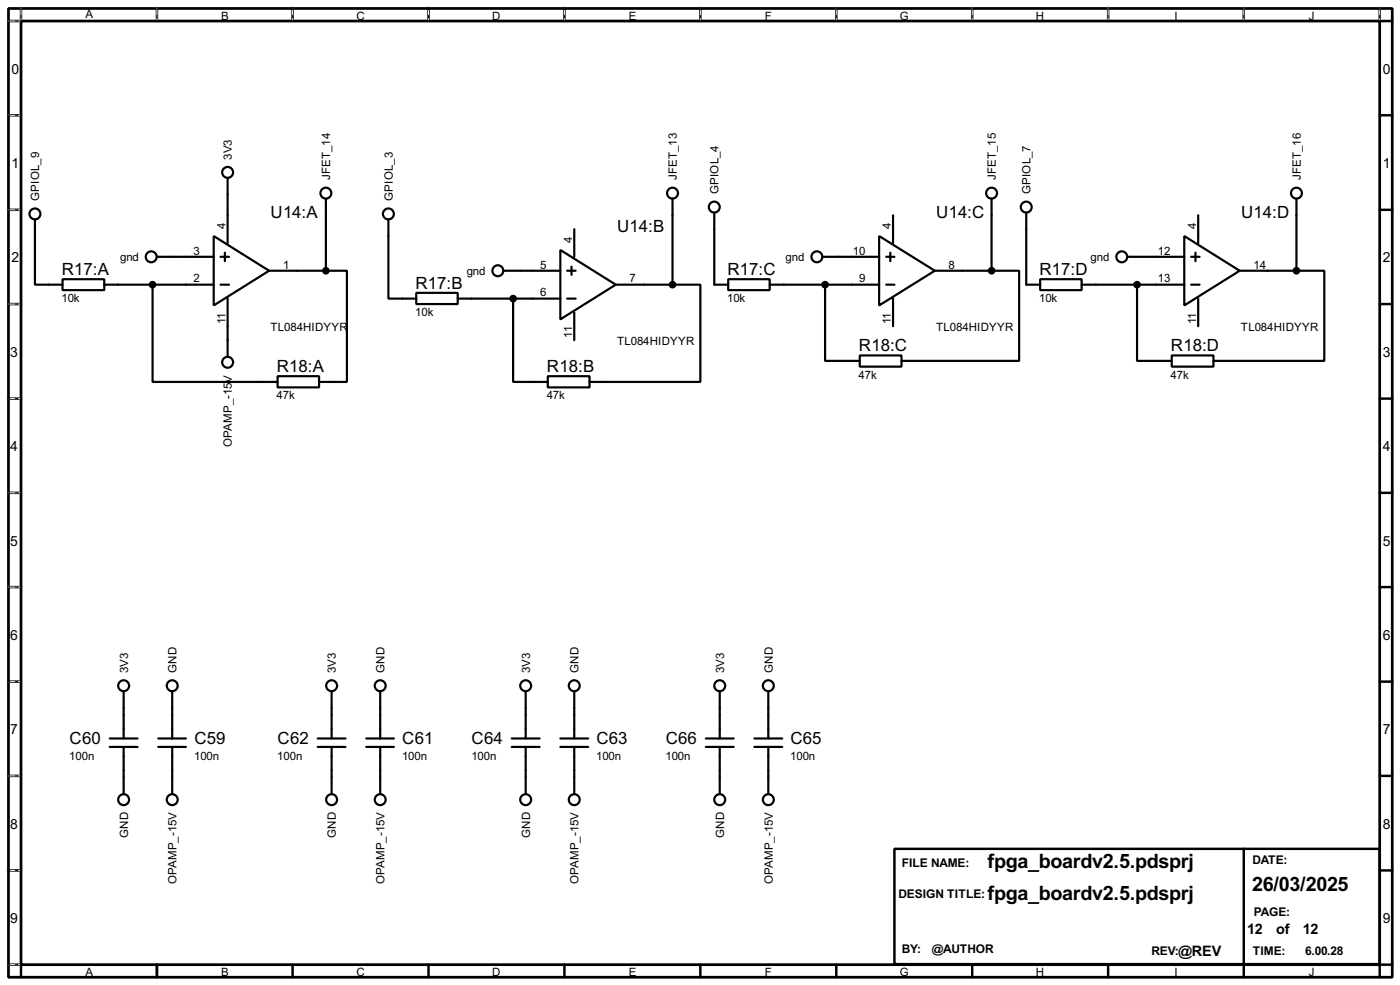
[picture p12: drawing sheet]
<svg xmlns="http://www.w3.org/2000/svg" width="256mm" height="180mm" viewBox="0 0 256 180" stroke-linecap="round" stroke-linejoin="round" font-family="sans-serif">
<path d="M1.6 1.6h253.5v177.3h-253.5zM3.9 3.9h248.9v172.7h-248.9z" fill="none" stroke="#000" stroke-width=".5"/>
<g fill="none" stroke="#000" stroke-width=".45">
<path d="M3.9 1.6v2.3h-2.3M28.8 1.6v2.3M53.6 1.6v2.3M78.5 1.6v2.3M103.4 1.6v2.3M128.3 1.6v2.3M153.2 1.6v2.3M178.1 1.6v2.3M203 1.6v2.3M227.9 1.6v2.3M252.8 1.6v2.3h2.3M1.6 21.1h2.3"/>
<path d="M1.6 38.4h2.3M252.8 21.1h2.3M252.8 38.4h2.3M1.6 55.7h2.3M252.8 55.7h2.3M1.6 73h2.3M252.8 73h2.3M1.6 90.2h2.3M252.8 90.2h2.3M1.6 107.5h2.3M252.8 107.5h2.3M1.6 124.8h2.3"/>
<path d="M252.8 124.8h2.3M1.6 142h2.3M1.6 159.3h2.3M163.9 155.4h88.9v21.1h-88.9zM227.9 155.4v21.1M252.8 142h2.3M252.8 159.3h2.3M1.6 176.6h2.3v2.3M28.8 176.6v2.3M53.6 176.6v2.3M78.5 176.6v2.3M103.4 176.6v2.3"/>
<path d="M128.3 176.6v2.3M153.2 176.6v2.3M178.1 176.6v2.3M203 176.6v2.3M227.9 176.6v2.3M255.1 176.6h-2.3v2.3"/>
</g>
<g fill="none" stroke="#fff" stroke-width=".18">
<path d="M1.3 3.9h2.3M3.9 1.3v2.3M28.8 1.3v2.3M53.6 1.3v2.3M78.5 1.3v2.3M103.4 1.3v2.3M128.3 1.3v2.3M153.2 1.3v2.3M178.1 1.3v2.3M203 1.3v2.3M227.9 1.3v2.3M252.8 1.3v2.3"/>
<path d="M1.3 21.1h2.3M1.3 38.4h2.3M1.3 55.7h2.3M1.3 73h2.3M1.3 90.2h2.3M1.3 107.5h2.3M1.3 124.8h2.3M1.3 142h2.3M1.3 159.3h2.3M1.3 176.6h2.3"/>
</g>
<g fill="none" stroke="#000" stroke-width=".18" stroke-dasharray=".5 1">
<path d="M1.3 3.9h2.3M3.9 1.3v2.3M28.8 1.3v2.3M53.6 1.3v2.3M78.5 1.3v2.3M103.4 1.3v2.3M128.3 1.3v2.3M153.2 1.3v2.3M178.1 1.3v2.3M203 1.3v2.3M227.9 1.3v2.3M252.8 1.3v2.3"/>
<path d="M1.3 21.1h2.3M1.3 38.4h2.3M1.3 55.7h2.3M1.3 73h2.3M1.3 90.2h2.3M1.3 107.5h2.3M1.3 124.8h2.3M1.3 142h2.3M1.3 159.3h2.3M1.3 176.6h2.3"/>
</g>
<g fill="none" stroke="#000" stroke-width=".4">
<path d="M41.7 32.6v11.9M59.7 36.4v13.2M123.2 36.4v15.7M130.9 38.9v13.2h2.5M163.6 39.4v5.1M181.7 36.4v13.2M188 38.9v13.2h2.6M219.5 39.4v5.1M237.5 36.4v13.2M6.4 40.2v11.9h5.1M11.5 51.1h7.6v2h-7.6zM19.1 52.1h20.1"/>
<path d="M28 52.1v17.8h22.9M28.8 47h10.4M39.2 43.2l10.1 6.4-10.1 6.3zM40.4 47h1.6M40.4 52.1h1.6M41.2 46.3v1.5M41.7 54.7v10.6M49.3 49.6h10.4M59.7 49.6h3.9v20.3h-5.1M71.2 40.2v14.5h5.1M76.3 53.6h7.6v2.1h-7.6zM83.9 54.7h18.8"/>
<path d="M92.3 49.6h10.4M94 54.7v15.2h6.4M102.7 45.8l10.1 6.3-10.1 6.4zM103.9 49.6h1.6M103.9 54.7h1.6M104.7 48.8v1.5M105.2 42v5M105.2 57.2v5.1M112.8 52.1h10.4M123.2 52.1h5.1v17.8h-20.3M133.4 51.1h7.6v2h-7.6zM141 52.1h20.1"/>
<path d="M150.7 47h10.4M151.2 52.1v14h6.3M161.1 43.2l10.2 6.4-10.2 6.3zM162.4 47h1.5M162.4 52.1h1.5M163.1 46.3v1.5M163.6 54.7v5M171.3 49.6h10.4M181.7 49.6h5v16.5h-21.5M190.6 51.1h7.6v2h-7.6zM198.2 52.1h18.8M206.6 47h10.4"/>
<path d="M208.3 52.1v14h6.4M217 43.2l10.1 6.4-10.1 6.3zM218.2 47h1.6M218.2 52.1h1.6M219 46.3v1.5M219.5 54.7v5M227.1 49.6h10.4M237.5 49.6h5.1v16.5h-20.3M50.9 68.9h7.6v2h-7.6zM100.4 68.9h7.6v2h-7.6zM157.5 65.1h7.7v2h-7.7zM214.7 65.1h7.6v2h-7.6z"/>
<path d="M20.1 135.2h5.1M20.1 136.7h5.1M22.7 126.5v8.7M22.7 136.7v8.6M29 135.2h5.1M29 136.7h5.1M31.6 126.5v8.7M31.6 136.7v8.6M58.2 135.2h5.1M58.2 136.7h5.1M60.8 126.5v8.7M60.8 136.7v8.6"/>
<path d="M67.1 135.2h5.1M67.1 136.7h5.1M69.7 126.5v8.7M69.7 136.7v8.6M93.8 135.2h5.1M93.8 136.7h5.1M96.3 126.5v8.7M96.3 136.7v8.6M102.7 135.2h5.1M102.7 136.7h5.1M105.2 126.5v8.7M105.2 136.7v8.6"/>
<path d="M129.3 135.2h5.1M129.3 136.7h5.1M131.9 126.5v8.7M131.9 136.7v8.6M138.2 135.2h5.1M138.2 136.7h5.1M140.8 126.5v8.7M140.8 136.7v8.6"/>
<circle cx="6.4" cy="39.2" r="1"/>
<circle cx="41.7" cy="31.6" r="1"/>
<circle cx="59.7" cy="35.4" r="1"/>
<circle cx="71.1" cy="39.2" r="1"/>
<circle cx="123.2" cy="35.4" r="1"/>
<circle cx="130.8" cy="37.9" r="1"/>
<circle cx="181.6" cy="35.4" r="1"/>
<circle cx="188" cy="37.9" r="1"/>
<circle cx="237.5" cy="35.4" r="1"/>
<circle cx="27.7" cy="47" r="1"/>
<circle cx="91.2" cy="49.6" r="1"/>
<circle cx="149.6" cy="47" r="1"/>
<circle cx="205.5" cy="47" r="1"/>
<circle cx="41.7" cy="66.3" r="1"/>
<circle cx="22.6" cy="125.5" r="1"/>
<circle cx="31.5" cy="125.5" r="1"/>
<circle cx="60.7" cy="125.5" r="1"/>
<circle cx="69.6" cy="125.5" r="1"/>
<circle cx="96.3" cy="125.5" r="1"/>
<circle cx="105.2" cy="125.5" r="1"/>
<circle cx="131.8" cy="125.5" r="1"/>
<circle cx="140.7" cy="125.5" r="1"/>
<circle cx="22.6" cy="146.4" r="1"/>
<circle cx="31.5" cy="146.4" r="1"/>
<circle cx="60.7" cy="146.4" r="1"/>
<circle cx="69.6" cy="146.4" r="1"/>
<circle cx="96.3" cy="146.4" r="1"/>
<circle cx="105.2" cy="146.4" r="1"/>
<circle cx="131.8" cy="146.4" r="1"/>
<circle cx="140.7" cy="146.4" r="1"/>
</g>
<g fill="#000" stroke="#000" stroke-width=".4">
<circle cx="27.9" cy="52.1" r=".5"/>
<circle cx="59.7" cy="49.6" r=".5"/>
<circle cx="94" cy="54.7" r=".5"/>
<circle cx="123.2" cy="52.1" r=".5"/>
<circle cx="151.1" cy="52.1" r=".5"/>
<circle cx="181.6" cy="49.6" r=".5"/>
<circle cx="208.3" cy="52.1" r=".5"/>
<circle cx="237.5" cy="49.6" r=".5"/>
</g>
<g font-size="4.1">
<text x="180.9" y="158.9">fpga_boardv2.5.pdsprj</text>
<text x="180.9" y="164.8">fpga_boardv2.5.pdsprj</text>
<text x="229.4" y="163">26/03/2025</text>
</g>
<g font-size="3.5">
<text x="49.6" y="39.9">U14:A</text>
<text x="171.5" y="39.9">U14:C</text>
<text x="227.4" y="39.9">U14:D</text>
<text x="113.1" y="42.4">U14:B</text>
<text x="11.3" y="50.3">R17:A</text>
<text x="76.1" y="52.8">R17:B</text>
<text x="133.3" y="50.3">R17:C</text>
<text x="190.4" y="50.3">R17:D</text>
<text x="157.4" y="64.2">R18:C</text>
<text x="214.5" y="64.2">R18:D</text>
<text x="50.7" y="68.1">R18:A</text>
<text x="100.2" y="68.1">R18:B</text>
<text x="12.8" y="136.1">C60</text>
<text x="35.6" y="136.1">C59</text>
<text x="50.9" y="136.1">C62</text>
<text x="73.7" y="136.1">C61</text>
<text x="86.4" y="136.1">C64</text>
<text x="109.3" y="136.1">C63</text>
<text x="122" y="136.1">C66</text>
<text x="144.8" y="136.1">C65</text>
</g>
<g font-size="3">
<text x="228.5" y="170.9">12</text>
<text x="233.8" y="170.9">of</text>
<text x="238.7" y="170.9">12</text>
<text x="215.9" y="174.9">@REV</text>
</g>
<g font-size="2.9">
<text x="2.1" y="13.5">0</text>
<text x="253.4" y="13.5">0</text>
<text x="2.1" y="30.7">1</text>
<text x="253.4" y="30.7">1</text>
<text x="2.1" y="48">2</text>
<text x="253.4" y="48">2</text>
<text x="1.9" y="65.3">3</text>
<text x="253.4" y="65.3">3</text>
<text x="1.9" y="82.5">4</text>
<text x="253.4" y="82.5">4</text>
<text x="1.9" y="99.9">5</text>
<text x="253.4" y="99.9">5</text>
<text x="1.9" y="117.1">6</text>
<text x="253.4" y="117.1">6</text>
<text x="1.9" y="134.4">7</text>
<text x="253.4" y="134.4">7</text>
<text x="1.9" y="151.7">8</text>
<text x="253.4" y="151.7">8</text>
<text x="1.9" y="168.9">9</text>
<text x="253.4" y="168.9">9</text>
</g>
<g font-size="2.5">
<text x="165.2" y="158.7">FILE NAME:</text>
<text x="229.4" y="158.2">DATE:</text>
<text x="164.6" y="164.3">DESIGN TITLE:</text>
<text x="229.7" y="167.6">PAGE:</text>
<text x="165.2" y="174.5">BY:</text>
<text x="170.7" y="174.5">@AUTHOR</text>
<text x="210.9" y="174.7">REV:</text>
<text x="229.5" y="174.7">TIME:</text>
<text x="239.1" y="174.7">6.00.28</text>
</g>
<g font-size="2.4">
<text x="15.6" y="3.4">A</text>
<text x="40.5" y="3.6">B</text>
<text x="65.3" y="3.6">C</text>
<text x="90.2" y="3.6">D</text>
<text x="115.2" y="3.6">E</text>
<text x="140.1" y="3.6">F</text>
<text x="164.8" y="3.6">G</text>
<text x="189.8" y="3.6">H</text>
<text x="215.1" y="3.6">I</text>
<text x="239.8" y="3.6">J</text>
<text x="42.5" y="29.3" transform="rotate(-90 42.5 29.3)">3V3</text>
<text x="60.5" y="33" transform="rotate(-90 60.5 33)">JFET_14</text>
<text x="124" y="33" transform="rotate(-90 124 33)">JFET_13</text>
<text x="131.7" y="35.6" transform="rotate(-90 131.7 35.6)">GPIOL_4</text>
<text x="182.5" y="33" transform="rotate(-90 182.5 33)">JFET_15</text>
<text x="188.8" y="35.6" transform="rotate(-90 188.8 35.6)">GPIOL_7</text>
<text x="238.3" y="33" transform="rotate(-90 238.3 33)">JFET_16</text>
<text x="7.2" y="36.8" transform="rotate(-90 7.2 36.8)">GPIOL_9</text>
<text x="41.3" y="42" transform="rotate(-90 41.3 42)">4</text>
<text x="72" y="36.8" transform="rotate(-90 72 36.8)">GPIOL_3</text>
<text x="163.2" y="42" transform="rotate(-90 163.2 42)">4</text>
<text x="219.1" y="42" transform="rotate(-90 219.1 42)">4</text>
<text x="22" y="47.8">gnd</text>
<text x="35.5" y="46.6">3</text>
<text x="104.8" y="44.5" transform="rotate(-90 104.8 44.5)">4</text>
<text x="143.9" y="47.8">gnd</text>
<text x="156.3" y="46.6">10</text>
<text x="199.8" y="47.8">gnd</text>
<text x="212.1" y="46.6">12</text>
<text x="35.5" y="51.7">2</text>
<text x="51.9" y="49.2">1</text>
<text x="85.5" y="50.4">gnd</text>
<text x="99" y="49.2">5</text>
<text x="115.4" y="51.7">7</text>
<text x="157.4" y="51.7">9</text>
<text x="173.8" y="49.2">8</text>
<text x="212.1" y="51.7">13</text>
<text x="229.7" y="49.2">14</text>
<text x="11.3" y="55.3">10k</text>
<text x="41.3" y="59.4" transform="rotate(-90 41.3 59.4)">11</text>
<text x="76.1" y="57.9">10k</text>
<text x="99" y="54.3">6</text>
<text x="133.2" y="55.3">10k</text>
<text x="163.2" y="59.3" transform="rotate(-90 163.2 59.3)">11</text>
<text x="190.4" y="55.3">10k</text>
<text x="219.1" y="59.3" transform="rotate(-90 219.1 59.3)">11</text>
<text x="49.5" y="60.7">TL084HIDYYR</text>
<text x="104.8" y="61.9" transform="rotate(-90 104.8 61.9)">11</text>
<text x="113" y="63.2">TL084HIDYYR</text>
<text x="171.5" y="60.7">TL084HIDYYR</text>
<text x="227.3" y="60.7">TL084HIDYYR</text>
<text x="157.3" y="69.3">47k</text>
<text x="214.5" y="69.3">47k</text>
<text x="50.7" y="73.1">47k</text>
<text x="100.2" y="73.1">47k</text>
<text x="42.5" y="81.9" transform="rotate(-90 42.5 81.9)">OPAMP_-15V</text>
<text x="23.5" y="123.2" transform="rotate(-90 23.5 123.2)">3V3</text>
<text x="32.4" y="123.2" transform="rotate(-90 32.4 123.2)">GND</text>
<text x="61.6" y="123.2" transform="rotate(-90 61.6 123.2)">3V3</text>
<text x="70.5" y="123.2" transform="rotate(-90 70.5 123.2)">GND</text>
<text x="97.1" y="123.2" transform="rotate(-90 97.1 123.2)">3V3</text>
<text x="106" y="123.2" transform="rotate(-90 106 123.2)">GND</text>
<text x="132.7" y="123.2" transform="rotate(-90 132.7 123.2)">3V3</text>
<text x="141.6" y="123.2" transform="rotate(-90 141.6 123.2)">GND</text>
<text x="12.7" y="139">100n</text>
<text x="35.6" y="139">100n</text>
<text x="50.8" y="139">100n</text>
<text x="73.7" y="139">100n</text>
<text x="86.4" y="139">100n</text>
<text x="109.2" y="139">100n</text>
<text x="121.9" y="139">100n</text>
<text x="144.8" y="139">100n</text>
<text x="23.5" y="153.4" transform="rotate(-90 23.5 153.4)">GND</text>
<text x="61.6" y="153.4" transform="rotate(-90 61.6 153.4)">GND</text>
<text x="97.1" y="153.4" transform="rotate(-90 97.1 153.4)">GND</text>
<text x="132.6" y="153.4" transform="rotate(-90 132.6 153.4)">GND</text>
<text x="32.4" y="161.9" transform="rotate(-90 32.4 161.9)">OPAMP_-15V</text>
<text x="70.5" y="161.9" transform="rotate(-90 70.5 161.9)">OPAMP_-15V</text>
<text x="106" y="161.9" transform="rotate(-90 106 161.9)">OPAMP_-15V</text>
<text x="141.6" y="161.9" transform="rotate(-90 141.6 161.9)">OPAMP_-15V</text>
<text x="15.6" y="178.7">A</text>
<text x="40.5" y="178.7">B</text>
<text x="65.3" y="178.7">C</text>
<text x="90.2" y="178.7">D</text>
<text x="115.2" y="178.7">E</text>
<text x="140.1" y="178.7">F</text>
<text x="164.8" y="178.7">G</text>
<text x="189.8" y="178.7">H</text>
<text x="215.1" y="178.7">I</text>
<text x="239.8" y="178.7">J</text>
</g>
</svg>
